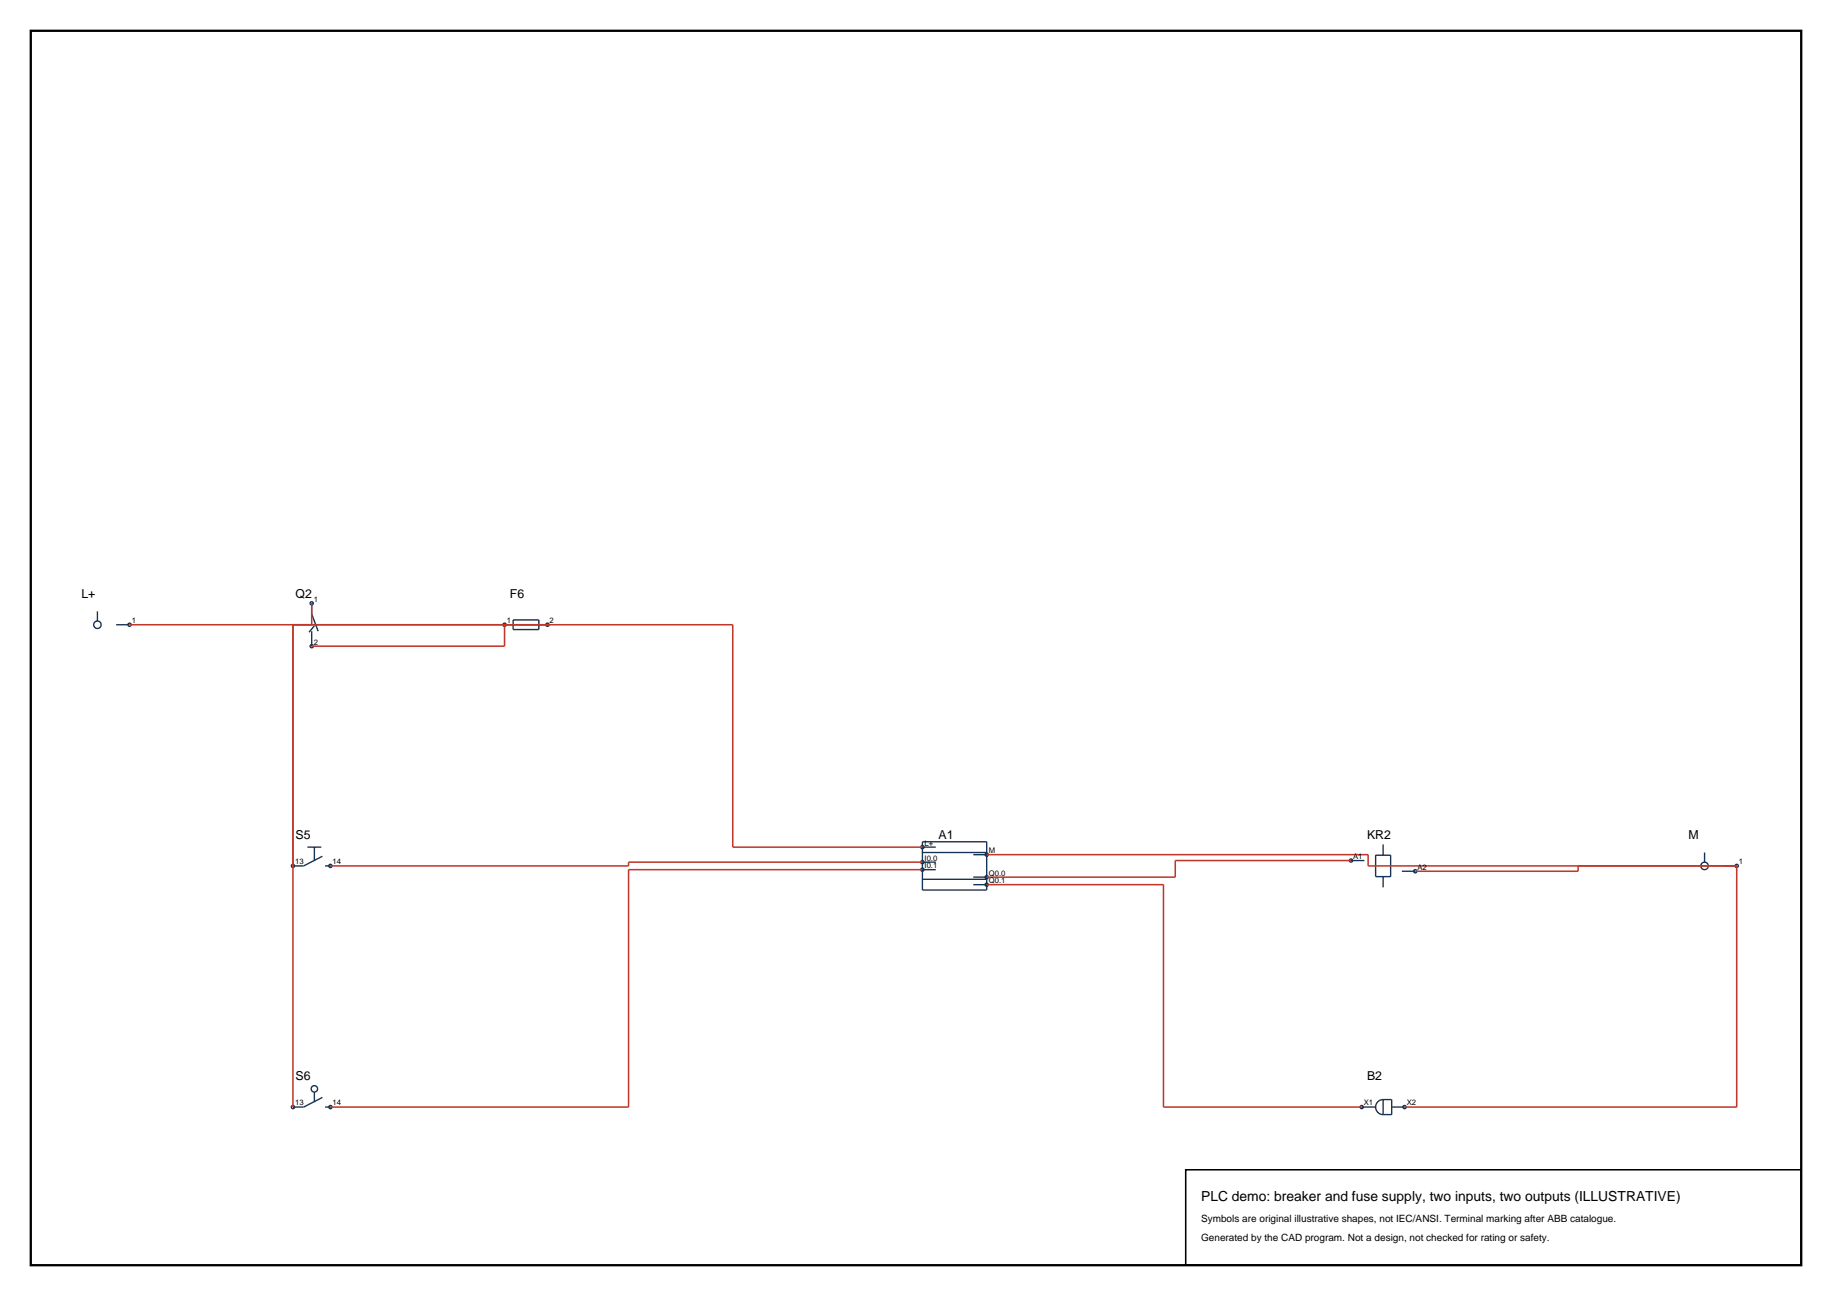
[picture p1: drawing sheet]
<svg xmlns="http://www.w3.org/2000/svg" width="420mm" height="297mm" viewBox="0 0 420 297" stroke-linecap="round" stroke-linejoin="round" font-family="sans-serif">
<path d="M7.1 7.1h405.8v282.8h-405.8z" fill="none" stroke="#000" stroke-width=".53"/>
<g fill="none" stroke="#143359" stroke-width=".32">
<path d="M71.5 138.3v2.4l1.4 3.9M22.3 140.1v2.2M26.6 143.2h3.1M71.5 144.6v3.5M72.1 143.4l-1.3 1.5M115.7 143.2h9.8M117.6 142.1h5.9v2.2h-5.9zM70.5 194.1h3.2M72.1 194.1v3.2M73.9 196.2l-4.3 2.2h-2.4M74.5 198.4h1.3M211.5 192.9h14.7v11.1h-14.7z"/>
<path d="M211.5 195.4h14.7M211.5 194.1h3M211.5 197.6h3M211.5 199.3h3M223.1 195.9h3.1M309.7 197.2h3.1M315.4 196h3.4v4.9h-3.4zM317.1 193.5v2.5M321.4 199.7h3.1M390.8 195.4v2.2M395.1 198.4h3.1M211.5 201.5h14.7"/>
<path d="M223.1 201h3.1M223.1 202.7h3.1M317.1 200.9v2.5M72.1 250.3v2.3M73.9 251.5l-4.3 2.2h-2.4M74.5 253.7h1.3M312.2 253.7h3.2M317.1 252a1.72 1.72 0 0 0-1.7 1.7 1.72 1.72 0 0 0 1.7 1.7M317.1 252v3.4M317.1 252h2v3.4h-2M319.1 253.7h2.9"/>
<circle cx="71.5" cy="138.3" r=".37"/>
<circle cx="22.3" cy="143.2" r=".86"/>
<circle cx="29.7" cy="143.2" r=".37"/>
<circle cx="71.5" cy="148.1" r=".37"/>
<circle cx="115.7" cy="143.2" r=".37"/>
<circle cx="125.5" cy="143.2" r=".37"/>
<circle cx="67.2" cy="198.4" r=".37"/>
<circle cx="75.8" cy="198.4" r=".37"/>
<circle cx="211.5" cy="199.3" r=".37"/>
<circle cx="211.5" cy="194.1" r=".37"/>
<circle cx="211.5" cy="197.6" r=".37"/>
<circle cx="226.2" cy="195.9" r=".37"/>
<circle cx="309.7" cy="197.2" r=".37"/>
<circle cx="324.5" cy="199.7" r=".37"/>
<circle cx="390.8" cy="198.4" r=".86"/>
<circle cx="398.2" cy="198.4" r=".37"/>
<circle cx="226.2" cy="201" r=".37"/>
<circle cx="226.2" cy="202.7" r=".37"/>
<circle cx="67.2" cy="253.7" r=".37"/>
<circle cx="72.1" cy="249.5" r=".74"/>
<circle cx="75.8" cy="253.7" r=".37"/>
<circle cx="312.2" cy="253.7" r=".37"/>
<circle cx="322" cy="253.7" r=".37"/>
</g>
<path d="M71.5 138.3v4.9M29.7 143.2h138.3v50.9h43.5M67.2 143.2v110.5M115.7 143.2v4.9h-44.2M211.5 197.6h-67.4v.8h-68.3M211.5 199.3h-67.4v54.4h-68.3M226.2 195.9h87.5v2.5h84.5v55.3h-76.2M309.7 197.2h-40.3v3.8h-43.2M361.8 198.4v1.3h-37.3M226.2 202.7h40.5v51h45.5" fill="none" stroke="#bf382b" stroke-width=".35"/>
<path d="M271.8 268.1h141.1v21.8h-141.1z" fill="none" stroke="#000" stroke-width=".35"/>
<text font-size="3.2" x="275.4" y="275.1">PLC demo: breaker and fuse supply, two inputs, two outputs (ILLUSTRATIVE)</text>
<g font-size="2.8">
<text x="18.6" y="137">L+</text>
<text x="67.8" y="137">Q2</text>
<text x="116.9" y="137">F6</text>
<text x="67.8" y="192.3">S5</text>
<text x="215.2" y="192.3">A1</text>
<text x="313.4" y="192.3">KR2</text>
<text x="387.1" y="192.3">M</text>
<text x="67.8" y="247.6">S6</text>
<text x="313.4" y="247.6">B2</text>
</g>
<g font-size="2.3">
<text x="275.4" y="280.1">Symbols are original illustrative shapes, not IEC/ANSI. Terminal marking after ABB catalogue.</text>
<text x="275.4" y="284.3">Generated by the CAD program. Not a design, not checked for rating or safety.</text>
</g>
<g font-size="1.8">
<text x="71.9" y="137.9">1</text>
<text x="30.2" y="142.8">1</text>
<text x="116.2" y="142.8">1</text>
<text x="126" y="142.8">2</text>
<text x="71.9" y="147.7">2</text>
<text x="212" y="193.8">L+</text>
<text x="212" y="197.2">I0.0</text>
<text x="226.7" y="195.5">M</text>
<text x="310.2" y="196.8">A1</text>
<text x="67.7" y="198.1">13</text>
<text x="76.2" y="198.1">14</text>
<text x="212" y="198.9">I0.1</text>
<text x="226.7" y="200.6">Q0.0</text>
<text x="226.7" y="202.4">Q0.1</text>
<text x="325" y="199.3">A2</text>
<text x="398.6" y="198.1">1</text>
<text x="67.7" y="253.3">13</text>
<text x="76.2" y="253.3">14</text>
<text x="312.7" y="253.3">X1</text>
<text x="322.5" y="253.3">X2</text>
</g>
</svg>
